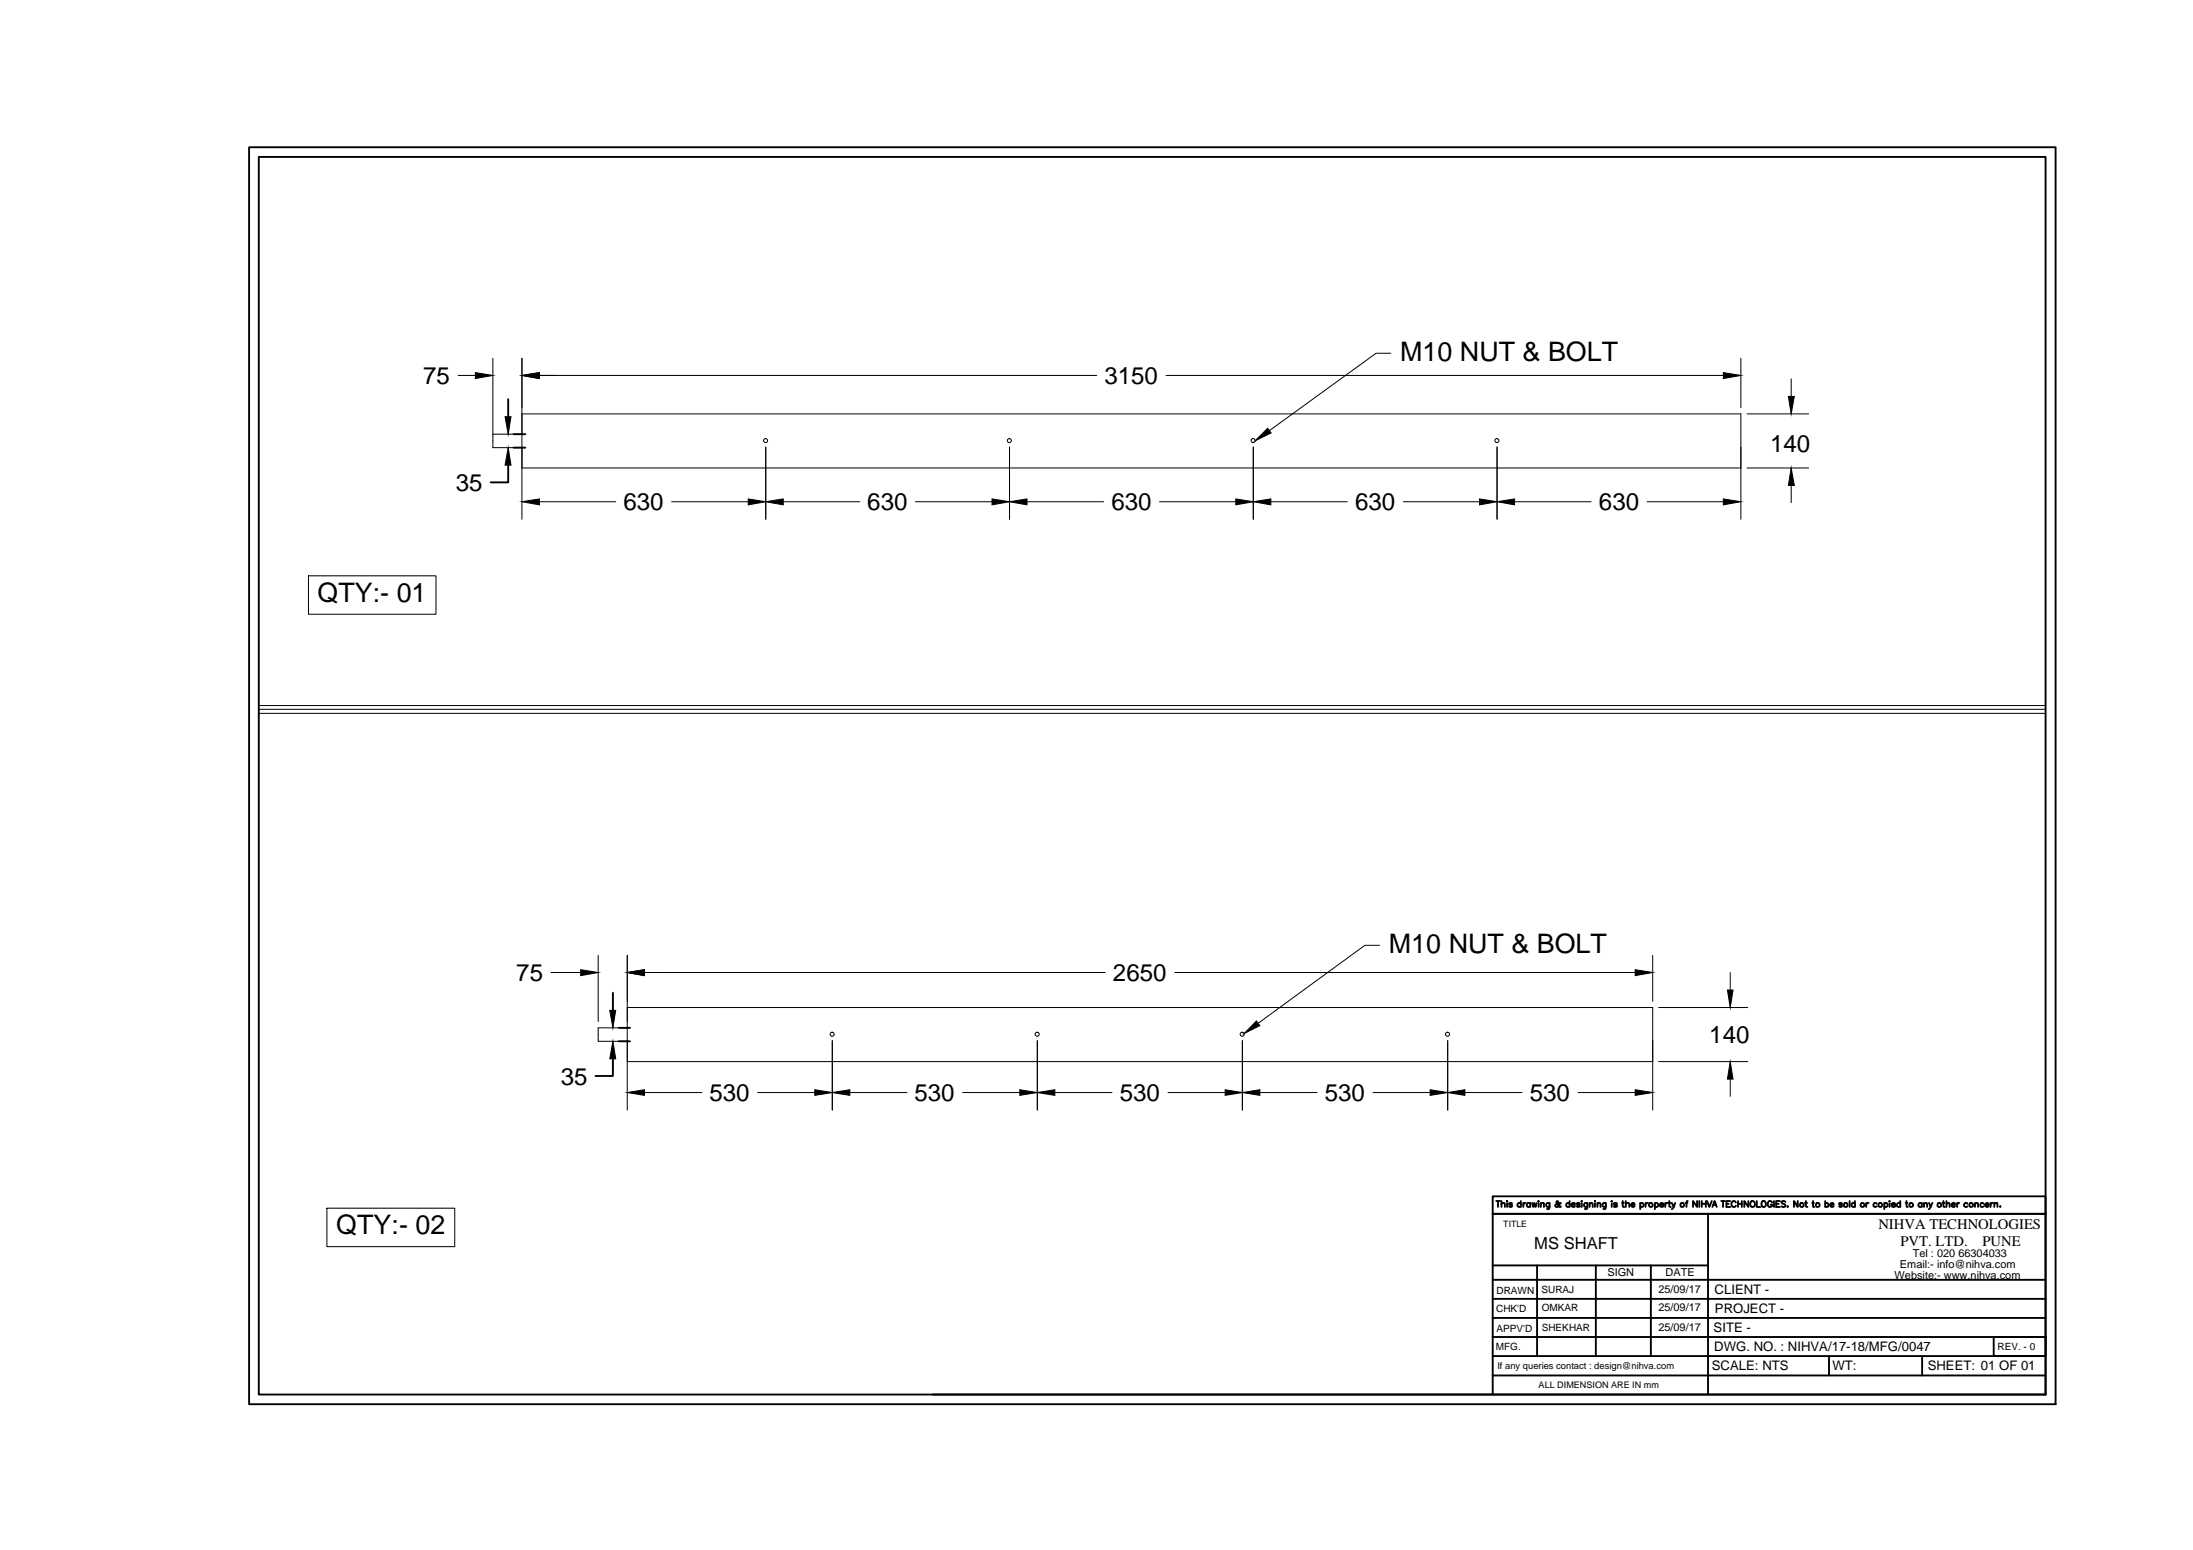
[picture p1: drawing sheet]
<svg xmlns="http://www.w3.org/2000/svg" width="297mm" height="210mm" viewBox="0 0 297 210" stroke-linecap="round" stroke-linejoin="round" font-family="sans-serif">
<!-- layer: 0 -->
<g fill="none" stroke="#000" stroke-width=".14">
<path d="M62.1 50.8h2.3M66.8 48.5v12.1h3.9M66.8 58.8h3.9M70.7 48.5v21.8M70.7 56h165.1v14.3M73.1 50.8h75.4M157.9 50.8h75.5M188.4 47.8h-2l-14.5 10.5M235.8 48.5v6.7M236.6 56h8.4M242.6 51.3v2.4M41.8 78h17.3v5.2h-17.3z"/>
<path d="M70.7 63.4h165.1M73.1 67.9h10.3M91 67.9h10.3M103.7 60.5v9.8M106.1 67.9h10.4M124 67.9h10.4M136.7 60.5v9.8M139.1 67.9h10.4M157.1 67.9h10.3M169.8 60.5v9.8M172.1 67.9h10.4M190.1 67.9h10.3"/>
<path d="M202.8 60.5v9.8M205.1 67.9h10.4M223.1 67.9h10.3M236.6 63.4h8.4M242.6 65.7v2.4M35.1 95.5h242M35.1 96.1h242M35.1 96.6h242M74.6 131.7h4.1M81 129.4v8.9M85 129.4v20.9M85 136.4h138.9v13.9"/>
<path d="M85 139.2h-4v1.8h4M87.3 131.7h62.4M159.1 131.7h62.4M186.9 128h-2l-14.5 10.6M223.9 129.4v6.2M224.7 136.4h12M234.4 131.7v2.4M85 143.8h138.9M87.3 148h7.8M102.6 148h7.8M112.7 140.9v9.4M115.1 148h7.8"/>
<path d="M130.4 148h7.7M140.5 140.9v9.4M142.9 148h7.7M158.2 148h7.7M168.3 140.9v9.4M170.6 148h7.8M186 148h7.7M196.1 140.9v9.4M198.4 148h7.8M213.7 148h7.8M224.7 143.8h12M234.4 146.1v2.4"/>
<path d="M44.3 163.6h17.3v5.2h-17.3z"/>
<circle cx="103.7" cy="59.7" r=".28"/>
<circle cx="136.7" cy="59.7" r=".28"/>
<circle cx="169.7" cy="59.7" r=".28"/>
<circle cx="202.8" cy="59.7" r=".28"/>
<circle cx="112.7" cy="140.1" r=".28"/>
<circle cx="140.5" cy="140.1" r=".28"/>
<circle cx="168.3" cy="140.1" r=".28"/>
<circle cx="196.1" cy="140.1" r=".28"/>
</g>
<g fill="#000" stroke="#000" stroke-width=".14">
<path d="M64.4 50.5l2.4 .3-2.4 .5zM68.4 56.4h.8l-.4 2.4zM70.7 50.8l2.4-.3v.8zM170 59.7l1.7-1.7 .5 .6zM233.4 50.5l2.4 .3-2.4 .5zM242.2 53.7h.8l-.4 2.3zM68.8 60.6l.4 2.4h-.8zM70.7 67.9l2.4-.3v.8zM101.3 67.6l2.4 .3-2.4 .5zM103.7 67.9l2.4-.3v.8zM134.4 67.6l2.3 .3-2.3 .5zM136.7 67.9l2.4-.3v.8z"/>
<path d="M167.4 67.6l2.4 .3-2.4 .5zM169.8 67.9l2.3-.3v.8zM200.4 67.6l2.4 .3-2.4 .5zM202.8 67.9l2.3-.3v.8zM233.4 67.6l2.4 .3-2.4 .5zM242.6 63.4l.4 2.3h-.8zM78.7 131.3l2.3 .4-2.3 .4zM82.6 136.8h.8l-.4 2.4zM85 131.7l2.3-.4v.8zM170.2 138.3l.4 .6-2.1 1.1zM221.5 131.3l2.4 .4-2.4 .4zM234 134.1h.7l-.3 2.3z"/>
<path d="M83 141l.4 2.4h-.8zM85 148l2.3-.4v.7zM110.4 147.6l2.3 .4-2.3 .3zM112.7 148l2.4-.4v.7zM138.1 147.6l2.4 .4-2.4 .3zM140.5 148l2.4-.4v.7zM165.9 147.6l2.4 .4-2.4 .3zM168.3 148l2.3-.4v.7zM193.7 147.6l2.4 .4-2.4 .3zM196.1 148l2.3-.4v.7zM221.5 147.6l2.4 .4-2.4 .3zM234.4 143.8l.3 2.3h-.7z"/>
</g>
<g fill="none" stroke="#000" stroke-width=".25">
<path d="M33.7 19.9h244.7v170.3h-244.7zM35.1 21.3h242v167.5h-242zM68.8 54.1v2.3M69.6 58.8h1.6M68.8 63v2.3h-2.3M69.6 60.6h1.6M83 134.5v2.3M83.8 139.2h1.5M83 143.4v2.3h-2.4M83.8 141h1.5M202.2 178.5h74.9M202.2 175.9h74.9"/>
<path d="M202.2 173.3h74.9M202.2 171.4h29.2M202.6 162.6h.6M202.9 162.6v.8M203.4 163.1l.2-.2h.2v.5M203.4 162.6v.8M204.1 162.6v.1zM204.1 162.9v.5M204.8 163l-.1-.1h-.3v.2l.3 .1 .1 .2h-.1h-.3M206 163a.27 .27 0 0 0-.4 0 .27 .27 0 0 0 0 .4 .27 .27 0 0 0 .4 0M206 162.6v.8M206.3 162.9v.5"/>
<path d="M206.6 162.9h-.2l-.1 .3M207.3 163a.27 .27 0 0 0-.4 0 .27 .27 0 0 0 0 .4 .27 .27 0 0 0 .4 0M207.3 162.9v.5M207.5 162.9l.2 .5 .1-.5 .2 .5 .2-.5M208.2 171.4v12.2M208.4 162.7h.1M208.4 162.9v.5M208.7 163.1l.2-.2h.2v.5M208.7 162.9v.5M209.9 162.9l-.1 .8h-.2M209.9 163a.27 .27 0 0 0-.4 0 .27 .27 0 0 0 0 .4 .27 .27 0 0 0 .4 0M211.4 163l-.1-.1-.2 .5h-.2l-.2-.1v-.1l.4-.3-.2-.3-.1 .2 .1 .1 .3 .5h.2"/>
<path d="M212.6 163a.27 .27 0 0 0-.4 0 .27 .27 0 0 0 0 .4 .27 .27 0 0 0 .4 0M212.6 162.6v.8M212.9 163.2h.4a.24 .24 0 0 0-.2-.3 .24 .24 0 0 0-.2 .3v.2h.2h.2M214 163l-.2-.1h-.2v.2l.4 .1v.2h-.2h-.2M214.2 162.6v.1zM214.2 162.9v.5M215 162.9v.8h-.3M215 163a.27 .27 0 0 0-.4 0 .27 .27 0 0 0 0 .4 .27 .27 0 0 0 .4 0M215.3 163.1l.2-.2h.2v.5M215.3 162.9v.5M216 162.6v.1zM216 162.9v.5"/>
<path d="M216.2 171.4v12.2M216.4 163.1l.1-.2h.2l.1 .5M216.4 162.9v.5M217.5 162.9v.8h-.1h-.2M217.5 163a.27 .27 0 0 0-.4 0 .27 .27 0 0 0 0 .4 .27 .27 0 0 0 .4 0M218.3 162.6v.1zM218.3 162.9v.5M219 163l-.1-.1h-.3v.2l.4 .2-.1 .1h-.3M219.7 162.9h.3M219.8 162.6v.7l.2 .1M220.2 163.1l.2-.2h.2l.1 .5M220.2 162.6v.8"/>
<path d="M220.9 163.2h.5a.23 .23 0 0 0-.2-.3 .23 .23 0 0 0-.3 .3l.1 .2h.1h.3M222.2 163a.27 .27 0 0 1 .4 0 .27 .27 0 0 1 0 .4 .27 .27 0 0 1-.4 0M222.2 162.9v.8M222.9 162.9v.5M223.2 162.9h-.2l-.1 .3M223.6 171.4v12.2M224.2 163a.27 .27 0 0 1 .3 0 .27 .27 0 0 1 0 .4 .27 .27 0 0 1-.3 0M224.2 162.9v.8M224.8 163.2h.5a.23 .23 0 0 0-.2-.3 .23 .23 0 0 0-.3 .3l.1 .2h.1h.3M225.6 162.9v.5M225.9 162.9h-.2l-.1 .3M226 162.9h.3"/>
<path d="M226.1 162.6v.7l.2 .1M226.4 162.9l.3 .5 .2-.5M226.7 163.4l-.3 .3M227.6 163a.27 .27 0 0 1 .4 0 .27 .27 0 0 1 0 .4 .27 .27 0 0 1-.4 0zM228.3 162.9h.3M228.6 162.6l-.2 .2v.6M229.9 162.6v.8l-.6-.8v.8M230.2 162.6v.8M230.5 162.6v.8M230.5 163h.6M231.1 162.6v.8M231.2 162.6l.3 .8 .4-.8"/>
<path d="M231.4 164.4v24.4M231.9 163.4l.3-.8 .3 .8M232 163.2h.5M233.1 162.6h.5M233.4 162.6v.8M233.8 163h.3M234.4 162.6h-.6v.8h.6M235.1 162.9a.3 .3 0 0 0-.3-.3 .3 .3 0 0 0-.3 .3v.3a.31 .31 0 0 0 .3 .2 .31 .31 0 0 0 .3-.1M235.4 163h.5M235.4 162.6v.8M235.9 162.6v.8M236.8 162.6v.8l-.5-.8v.8"/>
<path d="M238 162.6v.8h.4M238.6 162.8l.1-.1a.37 .37 0 0 1 .5 .4 .37 .37 0 0 1-.6 .3zM240 162.9a.3 .3 0 0 0-.3-.3 .3 .3 0 0 0-.3 .3v.3a.3 .3 0 0 0 .3 .3 .3 .3 0 0 0 .3-.3h-.2M240.3 162.6v.8M240.6 163h.3M241.1 162.6h-.5v.8h.5M241.9 162.8l-.3-.2-.3 .2 .1 .2 .5 .2v.2h-.3h-.3M242.1 163.4h.1zM243.5 162.6v.8l-.5-.8v.8M244.5 162.9h.3M244.6 162.6v.7l.2 .1M245.4 162.9h.3"/>
<path d="M245.6 162.6v.8h.1M247.2 163a.25 .25 0 0 1 .4 0 .25 .25 0 0 1 0 .4 .25 .25 0 0 1-.4 0M247.2 162.6v.8M247.9 163.2h.5a.23 .23 0 0 0-.3-.3 .23 .23 0 0 0-.2 .3v.2h.2h.3M249.5 163l-.2-.1h-.2v.2l.4 .1v.2h-.2h-.2M250.5 162.6v.8M251.2 163a.27 .27 0 0 0-.3 0 .27 .27 0 0 0 0 .4 .27 .27 0 0 0 .3 0M251.2 162.6v.8M252.8 162.9v.5M253.1 162.9h-.2l-.1 .3M254.2 163a.27 .27 0 0 0-.4 0 .27 .27 0 0 0 0 .4 .27 .27 0 0 0 .4 0M255.2 163a.27 .27 0 0 1 .4 0 .27 .27 0 0 1 0 .4 .27 .27 0 0 1-.4 0"/>
<path d="M255.2 162.9v.8M255.9 162.6v.1zM255.9 162.9v.5M256.2 163.2h.5a.25 .25 0 0 0-.3-.3 .25 .25 0 0 0-.2 .3v.2h.2h.3M257.4 163a.27 .27 0 0 0-.4 0 .27 .27 0 0 0 0 .4 .27 .27 0 0 0 .4 0M257.4 162.6v.8M258.1 162.9h.3M258.2 162.6v.7l.2 .1M260.3 163a.27 .27 0 0 0-.4 0 .27 .27 0 0 0 0 .4 .27 .27 0 0 0 .4 0M260.3 162.9v.5M260.6 163.1l.2-.2h.2v.5M260.6 162.9v.5"/>
<path d="M261.3 162.9l.2 .5 .2-.5M261.5 163.4l-.3 .3M263.1 162.9h.3M263.2 162.6v.7l.2 .1M263.7 163.1l.2-.2h.1l.1 .5M263.7 162.6v.8M264.3 163.2h.5a.24 .24 0 0 0-.2-.3 .24 .24 0 0 0-.3 .3l.1 .2h.1h.3M265.1 162.9v.5M265.4 162.9h-.1l-.2 .3M266.5 163a.27 .27 0 0 0-.4 0 .27 .27 0 0 0 0 .4 .27 .27 0 0 0 .4 0M267.5 163.1l.2-.2h.2v.5M267.5 162.9v.5"/>
<path d="M268.7 163a.27 .27 0 0 0-.4 0 .27 .27 0 0 0 0 .4 .27 .27 0 0 0 .4 0M268.9 163.2h.5a.23 .23 0 0 0-.3-.3 .23 .23 0 0 0-.2 .3v.2h.2h.3M269.6 162.9v.5M270 162.9h-.3l-.1 .3M270.1 163.1l.2-.2h.3v.5M270.1 162.9v.5M270.9 163.4h.1zM126.3 188.8h150.8M202.2 188.8v-24.4h74.9h-74.9v-2.4h74.9v26.8M202.2 181.1h74.9M202.2 183.6h74.9M202.2 186.3h74.9"/>
<path d="M247.7 183.6v2.7M260.4 183.6v2.7M270 181.1h7.1v2.5h-7.1z"/>
<circle cx="223.6" cy="163.2" r=".28"/>
<circle cx="237.4" cy="163" r=".38"/>
<circle cx="244.1" cy="163.2" r=".29"/>
<circle cx="246.2" cy="163.2" r=".29"/>
<circle cx="250" cy="163.2" r=".29"/>
<circle cx="252.3" cy="163.2" r=".28"/>
<circle cx="254.7" cy="163.2" r=".28"/>
<circle cx="258.9" cy="163.2" r=".29"/>
<circle cx="262.7" cy="163.2" r=".29"/>
<circle cx="267" cy="163.2" r=".29"/>
</g>
<g font-size="3.6">
<text x="189.7" y="48.9">M10 NUT &amp; BOLT</text>
<text x="43" y="81.5">QTY:- 01</text>
<text x="188.1" y="129.1">M10 NUT &amp; BOLT</text>
<text x="45.6" y="167.1">QTY:- 02</text>
</g>
<g font-size="3.3">
<text x="57.3" y="52">75</text>
<text x="149.6" y="52">3150</text>
<text x="239.8" y="61.3">140</text>
<text x="61.7" y="66.5">35</text>
<text x="84.5" y="69.1">630</text>
<text x="117.5" y="69.1">630</text>
<text x="150.5" y="69.1">630</text>
<text x="183.6" y="69.1">630</text>
<text x="216.6" y="69.1">630</text>
<text x="69.9" y="132.9">75</text>
<text x="150.7" y="132.9">2650</text>
<text x="231.5" y="141.3">140</text>
<text x="75.9" y="146.9">35</text>
<text x="96.1" y="149.1">530</text>
<text x="123.9" y="149.1">530</text>
<text x="151.7" y="149.1">530</text>
<text x="179.5" y="149.1">530</text>
<text x="207.2" y="149.1">530</text>
</g>
<text font-size="2.2" x="207.8" y="169.2">MS SHAFT</text>
<g font-size="2">
<text x="254.4" y="166.5">NIHVA TECHNOLOGIES</text>
<text x="257.4" y="168.7">PVT. LTD.</text>
<text x="268.5" y="168.7">PUNE</text>
</g>
<g font-size="1.8">
<text x="232.2" y="175.3">CLIENT -</text>
<text x="232.3" y="177.8">PROJECT -</text>
<text x="231.9" y="185.6">SCALE: NTS</text>
<text x="232.1" y="180.4">SITE -</text>
<text x="232.2" y="183">DWG. NO. : NIHVA/17-18/MFG/0047</text>
<text x="248.2" y="185.5">WT:</text>
<text x="261.1" y="185.6">SHEET: 01 OF 01</text>
</g>
<g font-size="1.5">
<text x="217.7" y="172.8">SIGN</text>
<text x="225.6" y="172.8">DATE</text>
<text x="256.6" y="173.1">Website:- www.nihva.com</text>
<text x="257.3" y="171.7">Email:- info@nihva.com</text>
<text x="259.1" y="170.2">Tel : 020 66304033</text>
<text x="224.6" y="175.1">25/09/17</text>
<text x="224.6" y="177.5">25/09/17</text>
<text x="224.6" y="180.3">25/09/17</text>
</g>
<g font-size="1.4">
<text x="202.6" y="177.6">CHK'D</text>
<text x="202.7" y="175.2">DRAWN</text>
<text x="208.8" y="175.1">SURAJ</text>
<text x="208.8" y="177.5">OMKAR</text>
<text x="202.6" y="182.8">MFG.</text>
<text x="202.7" y="180.3">APPV'D</text>
<text x="208.8" y="180.3">SHEKHAR</text>
<text x="270.6" y="182.8">REV. - 0</text>
</g>
<text font-size="1.3" x="202.8" y="185.4">If any queries contact : design@nihva.com</text>
<g font-size="1.2">
<text x="203.6" y="166.2">TITLE</text>
<text x="208.4" y="188">ALL DIMENSION ARE IN mm</text>
</g>
</svg>
